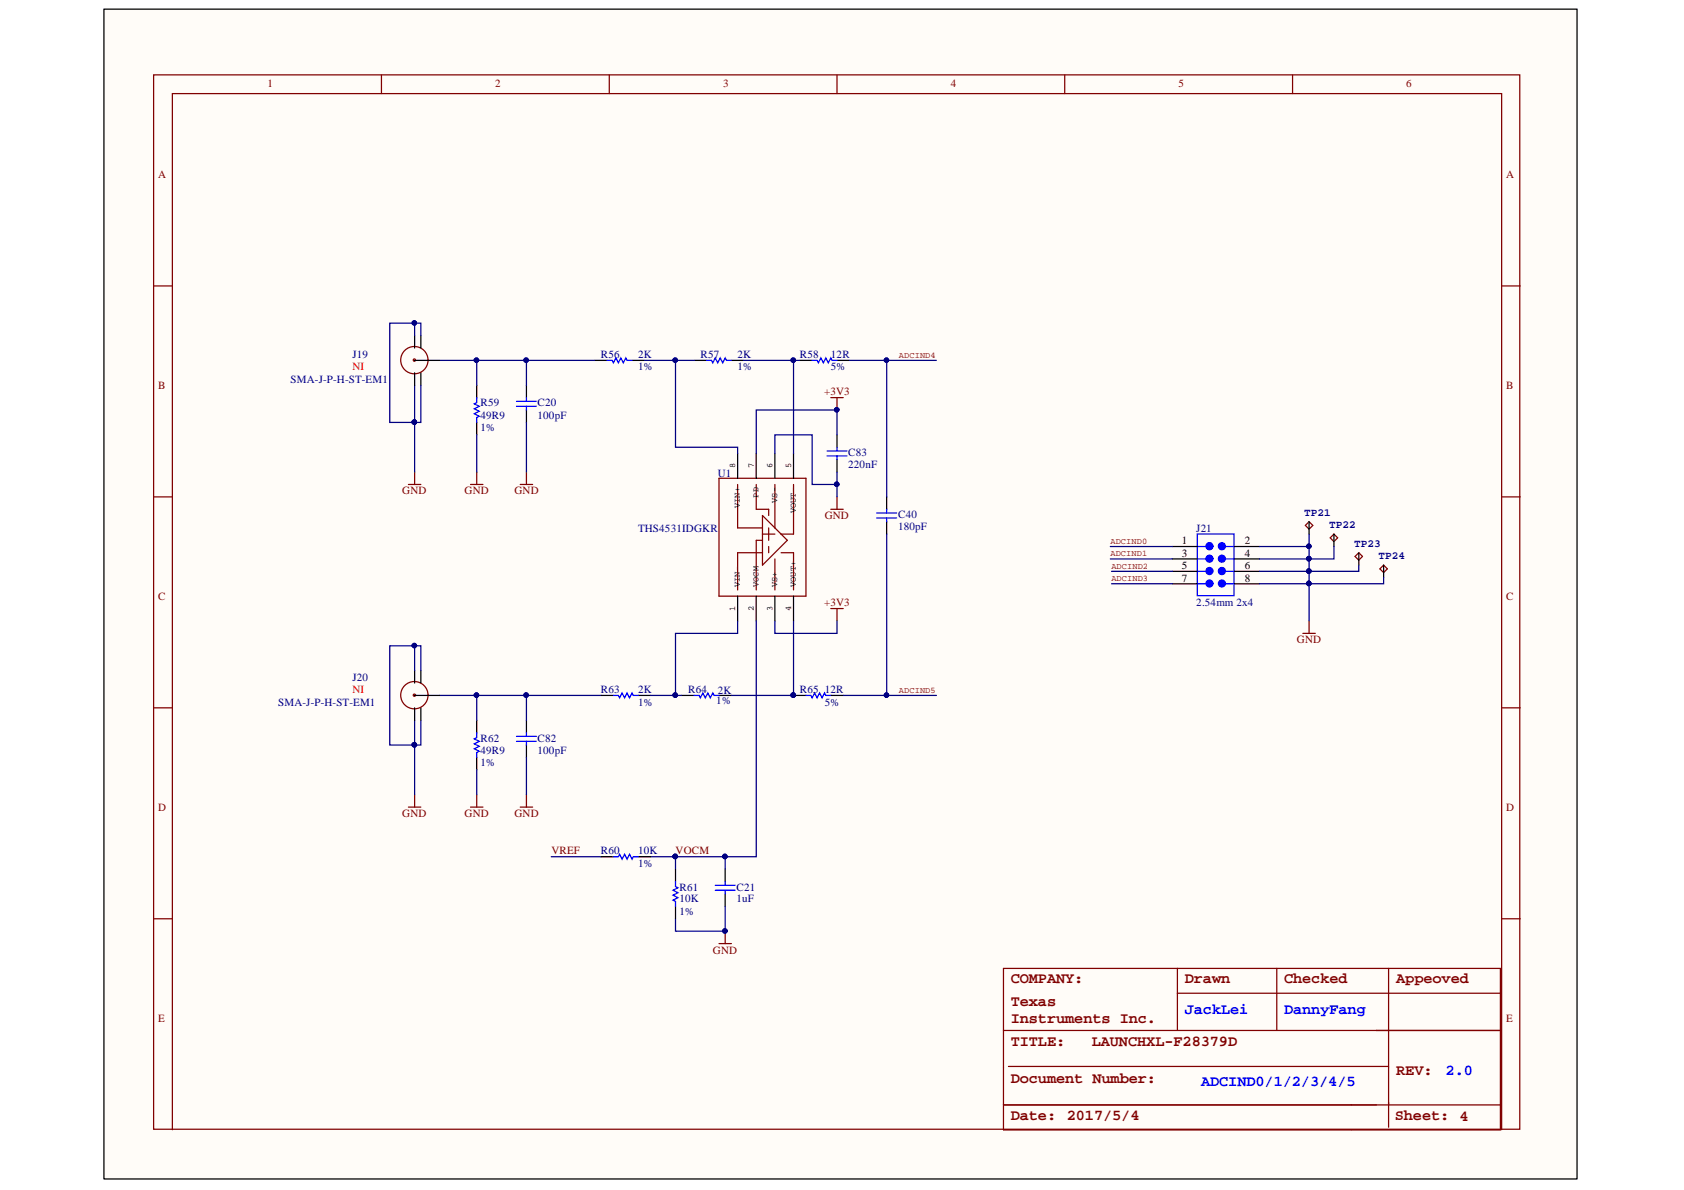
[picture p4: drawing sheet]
<svg xmlns="http://www.w3.org/2000/svg" width="297mm" height="210mm" viewBox="0 0 297 210" stroke-linecap="round" stroke-linejoin="round" font-family="sans-serif">
<path d="M18.4 1.6h259.8v206.3h-259.8z" fill="#fffcf8" stroke="#000" stroke-width=".18"/>
<g fill="none" stroke="#800000" stroke-width=".22">
<path d="M27.1 13.2h241v186h-241zM67.3 13.2v3.3M107.5 13.2v3.3M147.6 13.2v3.3M187.8 13.2v3.3M228 13.2v3.3M27.1 50.4h3.3M264.9 50.4h3.3M146.5 70.1h2.2M147.6 70.1v2.2M27.1 87.6h3.3M72 85.5h2.2"/>
<path d="M73.1 83.3v2.2M83 85.5h2.2M84.1 83.3v2.2M91.8 85.5h2.2M92.9 83.3v2.2M126.8 84.4h15.4v20.8h-15.4zM130.1 85.5v7.6h4.4M133.4 85.5v4.3h2.2v1.1M134.5 90.9l4.4 4.4-4.4 4.4zM134.5 94.2h2.2M134.5 97.5h-4.4v6.6M134.5 95.3h-1.1v8.8"/>
<path d="M135.6 93.1v2.2M135.6 96.4v1.1M136.7 85.5v7.6M136.7 98.6v5.5M137.8 97.5h2.2v6.6M140 85.5v8.7h-2.2M146.5 89.8h2.2M147.6 87.6v2.2M230.3 92.7l.6-.7 .7 .7-.7 .6zM234.6 94.9l.7-.7 .6 .7-.6 .6zM239 98.2l.7-.7 .6 .7-.6 .6zM264.9 87.6h3.3"/>
<path d="M146.5 107.3h2.2M147.6 107.3v2.2M229.8 111.7h2.2M230.9 109.5v2.2M243.4 100.3l.7-.6 .6 .6-.6 .7zM27.1 124.9h3.3M264.9 124.9h3.3M72 142.4h2.2M73.1 140.2v2.2M83 142.4h2.2M84.1 140.2v2.2M91.8 142.4h2.2"/>
<path d="M92.9 140.2v2.2M27.1 162.1h3.3M126.8 166.4h2.2M127.9 164.3v2.1M177 170.8h87.7v28.5h-87.7zM207.7 170.8v11M207.7 175.2h57M225.2 170.8v11M244.9 170.8v28M264.9 162.1h3.3M30.4 199.3v-182.8h234.5v182.8M177 194.9h87.7"/>
<path d="M177 181.8h87.7M177.9 188.1h67"/>
<circle cx="73.1" cy="63.5" r=".2"/>
<circle cx="73.1" cy="63.5" r="2.41"/>
<circle cx="73.1" cy="122.6" r=".2"/>
<circle cx="73.1" cy="122.6" r="2.41"/>
</g>
<g fill="none" stroke="#000" stroke-width=".22">
<path d="M73.1 59.2v2.2M74.2 59.2v2.2M73.1 63.6h4.4M73.1 65.8v2.1M74.2 65.8v2.1M84.1 67.9v2.2M84.1 74.5v2.2M92.9 67.9v2.2M92.9 72.3v2.2M104.9 63.6h2.2M111.5 63.6h2.2M122.4 63.6h2.2"/>
<path d="M129 63.6h2.2M130.1 80v4.4M133.4 80v4.4M136.7 80v4.4M140 80v4.4M141.1 63.6h2.2M147.6 63.6h2.2M147.6 76.7v2.2M147.6 81.1v2.2M156.4 87.6v2.2M156.4 92v2.2M206.8 96.4h4.4"/>
<path d="M206.8 98.6h4.4M217.8 96.4h4.3M217.8 98.6h4.3M230.9 92v2.2M235.3 94.2v2.2M239.7 97.5v2.2M244.1 99.7v2.2M73.1 118.3v2.2M74.2 118.3v2.2M130.1 105.2v4.3M133.4 105.2v4.3M136.7 105.2v4.3"/>
<path d="M140 105.2v4.3M206.8 100.8h4.4M206.8 103h4.4M217.8 100.8h4.3M217.8 103h4.3M73.1 122.7h4.4M73.1 124.9v2.1M74.2 124.9v2.1M84.1 127v2.2M84.1 133.6v2.2M92.9 127v2.2M92.9 131.4v2.2"/>
<path d="M106 122.7h2.2M112.6 122.7h2.2M120.2 122.7h2.2M126.8 122.7h2.2M140 122.7h2.2M146.5 122.7h2.2M106 151.1h2.2M112.6 151.1h2.2M119.2 153.3v2.2M119.2 159.9v2.2M127.9 153.3v2.2M127.9 157.7v2.2"/>
</g>
<g fill="none" stroke="#00f" stroke-width=".22">
<path d="M84.1 70.1v.9l-.4 .2 .8 .5-.8 .4 .8 .4-.8 .5 .8 .4-.4 .2v.9M91.1 70.8h3.5M91.1 71.7h3.5M92.9 70.1v.7M92.9 71.7v.6M107.1 63.6h.9l.2 .4 .4-.9 .5 .9 .4-.9 .4 .9 .5-.9 .2 .5h.9M124.6 63.6h.9l.2 .4 .5-.9 .4 .9 .4-.9 .5 .9 .4-.9 .2 .5h.9M143.3 63.6h.8l.3 .4 .4-.9 .4 .9 .5-.9 .4 .9 .4-.9 .3 .5h.8M145.9 79.5h3.5M147.6 78.9v.6M145.9 80.4h3.5M147.6 80.4v.7"/>
<path d="M154.7 90.5h3.5M154.7 91.4h3.5M156.4 89.8v.7M156.4 91.4v.6M211.2 94.2h6.5v10.9h-6.5zM211.2 98.6h1.5M211.2 96.4h1.5M216.2 98.6h1.6M216.2 96.4h1.6M211.2 100.8h1.5M211.2 103h1.5M216.2 100.8h1.6"/>
<path d="M216.2 103h1.6M84.1 129.2v.9l-.4 .2 .8 .5-.8 .4 .8 .4-.8 .5 .8 .4-.4 .2v.9M91.1 129.9h3.5M91.1 130.8h3.5M92.9 129.2v.7M92.9 130.8v.6M108.2 122.7h.9l.2 .4 .4-.9 .5 .9 .4-.9 .4 .9 .5-.9 .2 .5h.9M122.4 122.7h.9l.2 .4 .5-.9 .4 .9 .4-.9 .5 .9 .4-.9 .2 .5h.9M142.2 122.7h.8l.3 .4 .4-.9 .4 .9 .5-.9 .4 .9 .4-.9 .3 .5h.8M108.2 151.1h.9l.2-.4 .4 .9 .5-.9 .4 .9 .4-.9 .5 .9 .2-.5h.9M119.2 155.5v.9l.4 .2-.9 .4 .9 .5-.9 .4 .9 .4-.9 .5 .5 .2v.9M126.2 156.2h3.5"/>
<path d="M126.2 157h3.5M127.9 155.5v.7M127.9 157v.7"/>
</g>
<g fill="#000080" stroke="#000080" stroke-width=".18">
<circle cx="139.9" cy="122.6" r=".41"/>
<circle cx="147.6" cy="72.3" r=".4"/>
<circle cx="127.9" cy="164.2" r=".4"/>
<circle cx="73.1" cy="131.4" r=".41"/>
<circle cx="73.1" cy="74.5" r=".41"/>
<circle cx="84" cy="63.5" r=".4"/>
<circle cx="92.8" cy="63.5" r=".4"/>
<circle cx="119.1" cy="63.5" r=".4"/>
<circle cx="156.4" cy="63.5" r=".39"/>
<circle cx="156.4" cy="122.6" r=".4"/>
<circle cx="119.1" cy="122.6" r=".41"/>
<circle cx="230.9" cy="96.4" r=".39"/>
<circle cx="230.9" cy="98.5" r=".4"/>
<circle cx="230.9" cy="100.7" r=".39"/>
<circle cx="230.9" cy="102.9" r=".4"/>
<circle cx="84" cy="122.6" r=".41"/>
<circle cx="92.8" cy="122.6" r=".41"/>
<circle cx="139.9" cy="63.5" r=".4"/>
<circle cx="147.6" cy="85.4" r=".4"/>
<circle cx="127.9" cy="151.1" r=".41"/>
<circle cx="119.1" cy="151.1" r=".41"/>
<circle cx="73.1" cy="57" r=".4"/>
<circle cx="73.1" cy="113.9" r=".4"/>
</g>
<g fill="#00f" stroke="#00f" stroke-width=".22">
<circle cx="213.3" cy="98.5" r=".61"/>
<circle cx="215.5" cy="100.7" r=".62"/>
<circle cx="213.3" cy="100.7" r=".62"/>
<circle cx="215.5" cy="98.5" r=".61"/>
<circle cx="213.3" cy="96.3" r=".62"/>
<circle cx="215.5" cy="96.3" r=".62"/>
<circle cx="213.3" cy="102.9" r=".61"/>
<circle cx="215.5" cy="102.9" r=".61"/>
</g>
<g fill="none" stroke="#000080" stroke-width=".22">
<path d="M73.1 59.2v-2.2h-4.3v17.5h5.4v-6.6M73.1 57h1.1v2.2M73.1 67.9v15.4M77.5 63.6h27.4M84.1 63.6v4.3M84.1 76.7v6.6M92.9 63.6v4.3M92.9 74.5v8.8M113.7 63.6h8.7M119.2 63.6v15.3h10.9v1.1M131.2 63.6h8.8v16.4M136.7 80v-3.3h6.6v8.8h4.3v-2.2"/>
<path d="M140 63.6h1.1M147.6 76.7v-4.4h-14.2v7.7M149.8 63.6h15.4M156.4 63.6v24M147.6 85.5v2.1M156.4 94.2v28.5M195.8 96.4h11M195.8 98.6h11M230.9 96.4v13.1M230.9 94.2v2.2h-8.8M235.3 96.4v2.2h-13.2M239.7 99.7v1.1h-17.6"/>
<path d="M73.1 118.3v-4.4h-4.3v17.5h5.4v-4.4M73.1 113.9h1.1v4.4M130.1 109.5v2.2h-10.9v11M133.4 109.5v41.6h-18.6M136.7 109.5v2.2h10.9v-2.2M140 109.5v13.2h-11M196.1 100.8h10.7M196.1 103h10.7M244.1 101.9v1.1h-22M73.1 127v13.2M77.5 122.7h28.5M84.1 122.7v4.3"/>
<path d="M84.1 135.8v4.4M92.9 122.7v4.3M92.9 133.6v6.6M114.8 122.7h5.4M148.7 122.7h16.5M97.2 151.1h8.8M119.2 151.1v2.2M127.9 159.9v4.4h-8.7v-2.2M127.9 151.1v2.2"/>
</g>
<g font-size="2.7" fill="#800000">
<text x="178.3" y="173.5">COMPANY:</text>
<text x="209" y="173.5">Drawn</text>
<text x="226.5" y="173.5">Checked</text>
<text x="246.3" y="173.5">Appeoved</text>
<text x="178.3" y="177.4">Texas</text>
<text x="178.3" y="184.5">TITLE:</text>
<text x="178.3" y="180.5">Instruments Inc.</text>
<text x="192.6" y="184.5">LAUNCHXL-F28379D</text>
<text x="178.3" y="191">Document Number:</text>
<text x="246.3" y="189.7">REV:</text>
<text x="178.3" y="197.6">Date: 2017/5/4</text>
<text x="246" y="197.6">Sheet: 4</text>
</g>
<g font-size="2.7" fill="#00f">
<text x="209" y="178.8">JackLei</text>
<text x="226.5" y="178.8">DannyFang</text>
<text x="211.9" y="191.6">ADCIND0/1/2/3/4/5</text>
<text x="255" y="189.7">2.0</text>
</g>
<g font-size="1.9" fill="#800000">
<text x="47.2" y="15.3">1</text>
<text x="87.4" y="15.3">2</text>
<text x="127.5" y="15.3">3</text>
<text x="167.7" y="15.3">4</text>
<text x="207.9" y="15.3">5</text>
<text x="248.1" y="15.3">6</text>
<text x="27.9" y="31.4">A</text>
<text x="265.6" y="31.4">A</text>
<text x="27.9" y="68.6">B</text>
<text x="145.4" y="69.7">+3V3</text>
<text x="265.6" y="68.6">B</text>
<text x="71" y="87.2">GND</text>
<text x="82" y="87.2">GND</text>
<text x="90.7" y="87.2">GND</text>
<text x="145.5" y="91.6">GND</text>
<text x="27.9" y="105.8">C</text>
<text x="145.4" y="106.9">+3V3</text>
<text x="265.6" y="105.8">C</text>
<text x="228.8" y="113.5">GND</text>
<text x="27.9" y="143">D</text>
<text x="265.6" y="143">D</text>
<text x="71" y="144.1">GND</text>
<text x="82" y="144.1">GND</text>
<text x="90.7" y="144.1">GND</text>
<text x="97.3" y="150.7">VREF</text>
<text x="119.2" y="150.7">VOCM</text>
<text x="125.8" y="168.2">GND</text>
<text x="27.9" y="180.2">E</text>
<text x="265.6" y="180.2">E</text>
</g>
<g font-size="1.9" fill="#f00">
<text x="62.2" y="65.3">NI</text>
<text x="62.2" y="122.3">NI</text>
</g>
<g font-size="1.9" fill="#000080">
<text x="62.2" y="63.1">J19</text>
<text x="106" y="63.1">R56</text>
<text x="112.6" y="63.1">2K</text>
<text x="112.6" y="65.3">1%</text>
<text x="123.6" y="63.1">R57</text>
<text x="130.1" y="63.1">2K</text>
<text x="130.1" y="65.3">1%</text>
<text x="141.1" y="63.1">R58</text>
<text x="146.6" y="63.1">12R</text>
<text x="146.6" y="65.3">5%</text>
<text x="51.3" y="67.5">SMA-J-P-H-ST-EM1</text>
<text x="84.7" y="71.6">R59</text>
<text x="94.8" y="71.6">C20</text>
<text x="84.7" y="73.8">49R9</text>
<text x="84.7" y="76">1%</text>
<text x="94.8" y="73.8">100pF</text>
<text x="149.6" y="82.6">220nF</text>
<text x="149.6" y="80.4">C83</text>
<text x="126.6" y="84.2">U1</text>
<text x="112.6" y="93.8">THS4531IDGKR</text>
<text x="158.4" y="93.5">180pF</text>
<text x="158.4" y="91.3">C40</text>
<text x="211" y="93.8">J21</text>
<text x="230" y="91">TP21</text>
<text x="234.4" y="93.2">TP22</text>
<text x="238.8" y="96.5">TP23</text>
<text x="243.1" y="98.7">TP24</text>
<text x="211" y="106.9">2.54mm 2x4</text>
<text x="49.1" y="124.5">SMA-J-P-H-ST-EM1</text>
<text x="62.2" y="120.1">J20</text>
<text x="106" y="122.3">R63</text>
<text x="112.6" y="122.3">2K</text>
<text x="112.6" y="124.5">1%</text>
<text x="121.4" y="122.3">R64</text>
<text x="126.4" y="124.2">1%</text>
<text x="126.6" y="122.4">2K</text>
<text x="141.1" y="122.3">R65</text>
<text x="145.5" y="122.3">12R</text>
<text x="145.5" y="124.5">5%</text>
<text x="84.7" y="130.8">R62</text>
<text x="94.8" y="130.8">C82</text>
<text x="84.7" y="133">49R9</text>
<text x="84.7" y="135.2">1%</text>
<text x="94.8" y="133">100pF</text>
<text x="106" y="150.7">R60</text>
<text x="112.6" y="150.7">10K</text>
<text x="112.6" y="152.9">1%</text>
<text x="119.8" y="159.2">10K</text>
<text x="119.8" y="161.4">1%</text>
<text x="119.8" y="157.1">R61</text>
<text x="129.9" y="159.2">1uF</text>
<text x="129.9" y="157.1">C21</text>
</g>
<g font-size="1.9">
<text x="208.5" y="96">1</text>
<text x="219.5" y="96">2</text>
<text x="208.5" y="98.2">3</text>
<text x="208.5" y="100.4">5</text>
<text x="219.5" y="98.2">4</text>
<text x="219.5" y="100.4">6</text>
<text x="208.5" y="102.6">7</text>
<text x="219.5" y="102.6">8</text>
</g>
<g font-size="1.5" fill="#800000">
<text x="158.6" y="63.1">ADCIND4</text>
<text x="195.9" y="95.9">ADCIND0</text>
<text x="195.9" y="98.1">ADCIND1</text>
<text x="196" y="100.3">ADCIND2</text>
<text x="196" y="102.5">ADCIND3</text>
<text x="158.6" y="122.2">ADCIND5</text>
</g>
<g font-size="1.5">
<text x="129.6" y="82.6" transform="rotate(-90 129.6 82.6)">8</text>
<text x="132.9" y="82.6" transform="rotate(-90 132.9 82.6)">7</text>
<text x="136.2" y="82.6" transform="rotate(-90 136.2 82.6)">6</text>
<text x="139.5" y="82.6" transform="rotate(-90 139.5 82.6)">5</text>
<text x="130.5" y="89.6" transform="rotate(-90 130.5 89.6)">VIN+</text>
<text x="133.8" y="87.8" transform="rotate(-90 133.8 87.8)">PD</text>
<text x="137.1" y="88.7" transform="rotate(-90 137.1 88.7)">VS-</text>
<text x="140.4" y="90.5" transform="rotate(-90 140.4 90.5)">VOUT-</text>
<text x="129.6" y="107.8" transform="rotate(-90 129.6 107.8)">1</text>
<text x="130.5" y="103.6" transform="rotate(-90 130.5 103.6)">VIN-</text>
<text x="132.9" y="107.8" transform="rotate(-90 132.9 107.8)">2</text>
<text x="133.8" y="103.6" transform="rotate(-90 133.8 103.6)">VOCM</text>
<text x="136.2" y="107.8" transform="rotate(-90 136.2 107.8)">3</text>
<text x="137.1" y="103.6" transform="rotate(-90 137.1 103.6)">VS+</text>
<text x="139.5" y="107.8" transform="rotate(-90 139.5 107.8)">4</text>
<text x="140.4" y="103.6" transform="rotate(-90 140.4 103.6)">VOUT+</text>
</g>
</svg>
